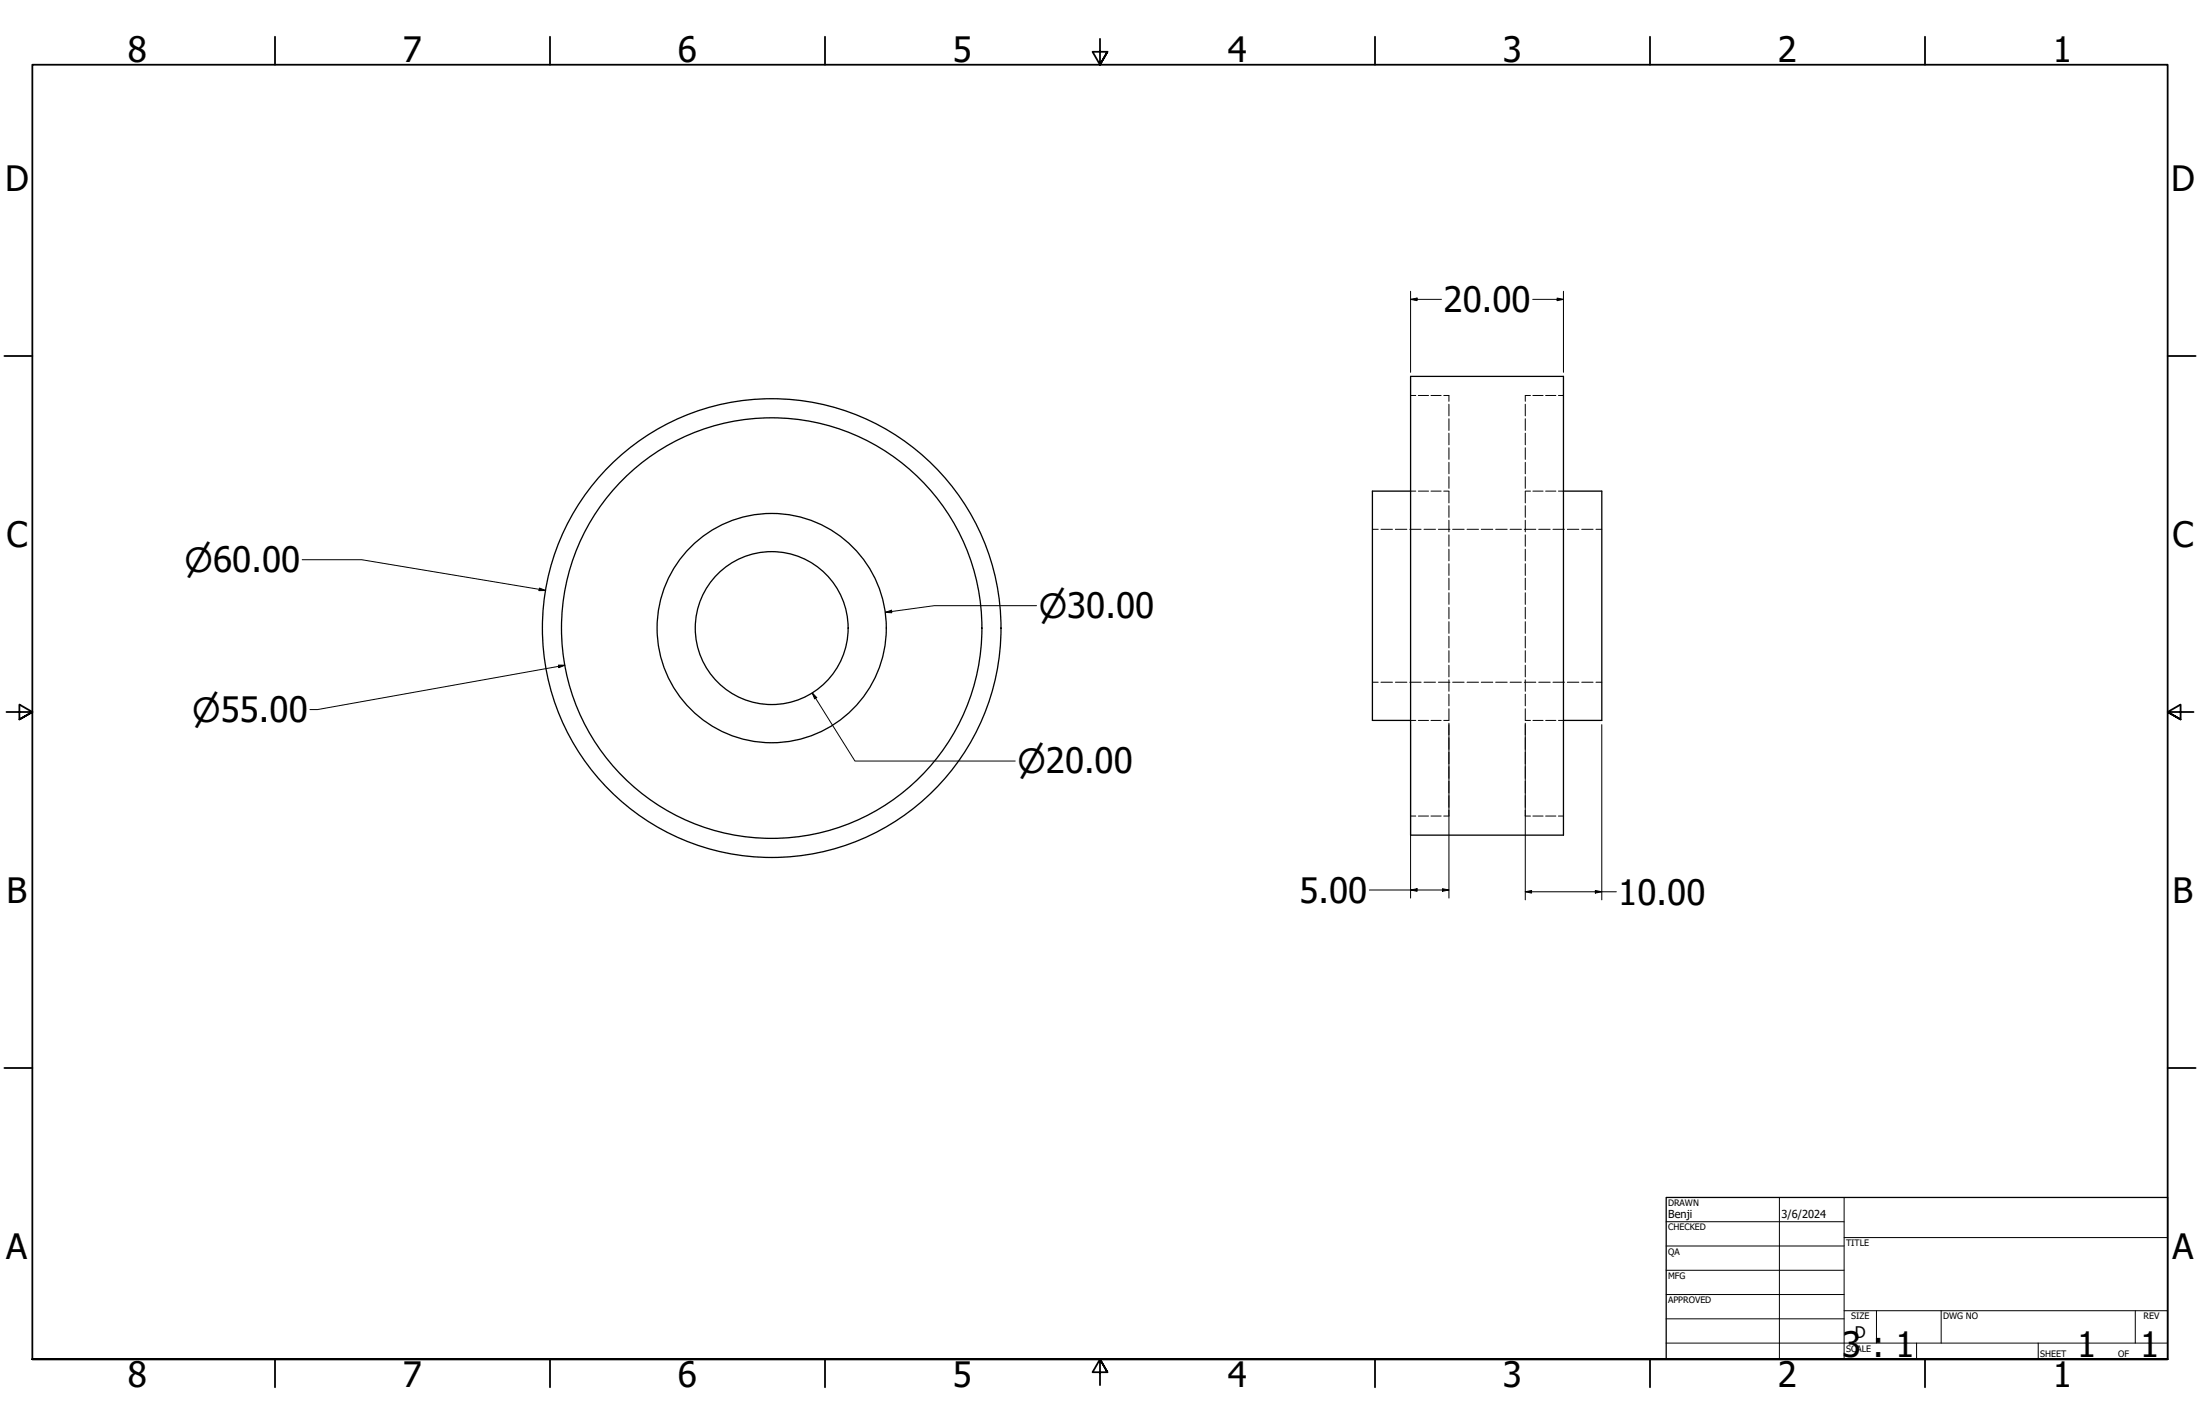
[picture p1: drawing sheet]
<svg xmlns="http://www.w3.org/2000/svg" width="864mm" height="559mm" viewBox="0 0 864 559" stroke-linecap="round" stroke-linejoin="round" font-family="sans-serif">
<!-- layer: Visible (ANSI) -->
<g fill="none" stroke="#000" stroke-width=".51">
<path d="M553.7 147.7h60v180h-60zM553.7 192.7h-15v90h15M613.7 192.7h15.1v90h-15.1"/>
<circle cx="302.9" cy="246.5" r="90"/>
<circle cx="302.9" cy="246.5" r="82.5"/>
<circle cx="302.9" cy="246.5" r="45"/>
<circle cx="302.9" cy="246.5" r="30"/>
</g>
<!-- layer: Hidden (ANSI) -->
<g fill="none" stroke="#000" stroke-width=".39">
<path d="M553.7 155.2h2.1M556.8 155.2h4M561.7 155.2h4M566.7 155.2h2.1v2.3M568.8 158.6v4.6M598.7 158.6v4.6M600.8 155.2h-2.1v2.3M601.7 155.2h4M606.7 155.2h4M611.8 155.2h1.9M568.8 164.3v4.6M568.8 170v4.6"/>
<path d="M568.8 175.7v4.6M598.7 164.3v4.6M598.7 170v4.6M598.7 175.7v4.6M553.7 192.7h2.1M556.8 192.7h4M561.7 192.7h4M566.7 192.7l2.1 .1v4.6M568.8 181.4v4.5M568.8 187.1v4.5M568.8 198.4v4.6M598.7 181.4v4.5"/>
<path d="M598.7 187.1v4.5M598.7 198.4v4.6M600.8 192.7l-2.1 .1v4.6M601.7 192.7h4M606.7 192.7h4M611.8 192.7h1.9M538.7 207.7h2.3M542.1 207.7h4.5M547.8 207.7h4.5M553.4 207.7h4.4M559 207.7h4.5M564.6 207.7h4.6"/>
<path d="M568.8 204.2v4.5M568.8 209.9v4.5M568.8 215.5v4.6M570.2 207.7h4.5M575.9 207.7h4.5M581.5 207.7h4.5M587.1 207.7h4.5M592.8 207.7h4.4M598.4 207.7h4.5M598.7 204.2v4.5M598.7 209.9v4.5M598.7 215.5v4.6"/>
<path d="M604 207.7h4.5M609.6 207.7h4.5M615.3 207.7h4.5M620.9 207.7h4.4M626.5 207.7h2.3M568.8 221.2v4.6M568.8 226.9v4.6M568.8 232.6v4.6M568.8 238.3v4.5M598.7 221.2v4.6M598.7 226.9v4.6M598.7 232.6v4.6"/>
<path d="M598.7 238.3v4.5M568.8 244v4.5M568.8 249.7v4.6M568.8 255.3v4.6M598.7 244v4.5M598.7 249.7v4.6M598.7 255.3v4.6M538.7 267.7h2.3M542.1 267.7h4.5M547.8 267.7h4.5M553.4 267.7h4.4M559 267.7h4.5"/>
<path d="M564.6 267.7h4.6M568.8 261v4.6M568.8 266.8v4.5M568.8 272.4v4.6M568.8 278.1v4.6h-2.1M570.2 267.7h4.5M575.9 267.7h4.5M581.5 267.7h4.5M587.1 267.7h4.5M592.8 267.7h4.4M598.4 267.7h4.5M598.7 261v4.6"/>
<path d="M598.7 266.8v4.5M598.7 272.4v4.6M598.7 278.1v4.6h2.1M604 267.7h4.5M609.6 267.7h4.5M615.3 267.7h4.5M620.9 267.7h4.4M626.5 267.7h2.3M553.7 282.7h2.1M556.8 282.7h4M561.7 282.7h4M568.8 283.8v4.6"/>
<path d="M568.8 289.5v4.6M568.8 295.2v4.5M598.7 283.8v4.6M598.7 289.5v4.6M598.7 295.2v4.5M601.7 282.7h4M606.7 282.7h4M611.8 282.7h1.9M568.8 300.9v4.5M568.8 306.6v4.5M568.8 312.2v4.6M568.8 317.9v2.3h-2.1"/>
<path d="M598.7 300.9v4.5M598.7 306.6v4.5M598.7 312.2v4.6M598.7 317.9v2.3h2.1M553.7 320.2h2.1M556.8 320.2h4M561.7 320.2h4M601.7 320.2h4M606.7 320.2h4M611.8 320.2h1.9"/>
</g>
<!-- layer: Border (ANSI) -->
<g fill="none" stroke="#000" stroke-width=".7">
<path d="M107.9 14.4v11M215.9 14.4v11M323.8 14.4v11M431.8 15.2v10.2l-2.9-5.1h5.8l-2.9 5.1 2.9-5.1M539.8 14.4v11M647.7 14.4v11M755.6 14.4v11M1.7 139.7h11M850.9 139.7h11M2.5 279.4h10.2l-5.1-2.9v5.8l5.1-2.9-5.1 2.9M861.1 279.4h-10.2l5.1-2.9v5.8l-5.1-2.9 5.1 2.9M1.7 419.1h11"/>
<path d="M850.9 419.1h11M12.7 533.4v-508h838.2v508h-838.2h838.2M107.9 533.4v11M215.9 533.4v11M323.8 533.4v11M434.7 538.5l-2.9-5.1 2.9 5.1h-5.8l2.9-5.1v10.2M539.8 533.4v11M647.7 533.4v11M755.6 533.4v11"/>
</g>
<!-- layer: Title (ANSI) -->
<g fill="none" stroke="#000" stroke-width=".39">
<path d="M654 479.4h69.9M698.5 469.9v63.5M723.9 469.9v63.5M654 488.9h69.9M654 498.5h69.9M723.9 485.6h127M654 508h69.9M654 517.5h69.9M723.9 514.3h127M736.6 514.3v12.7M762 514.3v12.7M838.2 514.3v12.7"/>
<path d="M654 527h196.9M752.3 527v6.4M800.1 527v6.4"/>
</g>
<path d="M654 469.9h196.9v63.5h-196.9z" fill="none" stroke="#000" stroke-width=".51"/>
<!-- layer: Dimension (ANSI) -->
<g fill="none" stroke="#000" stroke-width=".39">
<path d="M553.7 117.5l2.6-.5v1zM553.7 117.5h12.1M553.7 114.3v31.8M601.7 117.5h12M611.3 117l2.4 .5-2.4 .5zM613.7 114.3v31.8M118.6 219.6h23.4l72.2 12.1M211.8 230.8l2.4 .9-2.6 .1zM406.9 237.7h-40.2l-19.2 2.6M347.5 240.3l2.4-.8 .2 1zM219.2 261h2.5l-2.3 1zM221.7 261l-97 17.4h-3"/>
<path d="M318.8 271.9l1.8 1.8-.8 .6zM318.8 271.9l16.8 26.7h62.9M553.7 284.4v68M568.8 284.4v68M598.7 284.4v68.7M628.8 284.4v68.7M537.5 349.2h31.3M553.7 349.2l2.6-.5v1.1zM566.2 348.7l2.6 .5-2.6 .6zM598.7 349.9l2.5-.5v1.1zM598.7 349.9h35.8M626.2 349.4l2.6 .5-2.6 .6z"/>
</g>
<path d="M553.7 117.5l2.6-.5v1zM611.3 117l2.4 .5-2.4 .5zM211.8 230.8l2.4 .9-2.6 .1zM347.5 240.3l2.4-.8 .2 1zM219.2 261h2.5l-2.3 1zM318.8 271.9l1.8 1.8-.8 .6zM553.7 349.2l2.6-.5v1.1zM566.2 348.7l2.6 .5-2.6 .6zM598.7 349.9l2.5-.5v1.1zM626.2 349.4l2.6 .5-2.6 .6z" fill="#000"/>
<g font-size="13.7">
<text x="50.2" y="24.4">8</text>
<text x="158.2" y="24.4">7</text>
<text x="266.1" y="24.4">6</text>
<text x="374.1" y="24.4">5</text>
<text x="482" y="24.4">4</text>
<text x="590" y="24.4">3</text>
<text x="697.9" y="24.4">2</text>
<text x="805.9" y="24.4">1</text>
<text x="2" y="74.9">D</text>
<text x="852.2" y="74.9">D</text>
<text x="566.7" y="122.5">20.00</text>
<text x="2.5" y="214.6">C</text>
<text x="852.8" y="214.6">C</text>
<text x="2.6" y="354.3">B</text>
<text x="510.1" y="354.2">5.00</text>
<text x="635.3" y="355">10.00</text>
<text x="852.9" y="354.3">B</text>
<text x="2.5" y="494">A</text>
<text x="852.7" y="494">A</text>
<text x="723.1" y="532.4">3 : 1</text>
<text x="815.4" y="532.6">1</text>
<text x="840.1" y="532.6">1</text>
<text x="50.2" y="544.4">8</text>
<text x="158.2" y="544.4">7</text>
<text x="266.1" y="544.4">6</text>
<text x="374.1" y="544.4">5</text>
<text x="482" y="544.4">4</text>
<text x="590" y="544.4">3</text>
<text x="697.9" y="544.4">2</text>
<text x="805.9" y="544.4">1</text>
</g>
<g font-size="13.1">
<text x="72.5" y="224.5">⌀60.00</text>
<text x="407.7" y="242.5">⌀30.00</text>
<text x="75.4" y="283.3">⌀55.00</text>
<text x="399.4" y="303.5">⌀20.00</text>
</g>
<text font-size="6.3" x="728.1" y="524.9">D</text>
<g font-size="4.3">
<text x="654.8" y="477.8">Benji</text>
<text x="699.3" y="478">3/6/2024</text>
</g>
<g font-size="3.5">
<text x="654.8" y="473.2">DRAWN</text>
<text x="654.8" y="482.8">CHECKED</text>
<text x="724.7" y="488.9">TITLE</text>
<text x="654.8" y="492.3">QA</text>
<text x="654.8" y="501.8">MFG</text>
<text x="654.8" y="511.4">APPROVED</text>
<text x="726.7" y="517.7">SIZE</text>
<text x="762.8" y="517.7">DWG NO</text>
<text x="841.4" y="517.7">REV</text>
<text x="724.7" y="530.4">SCALE</text>
<text x="800.9" y="532.6">SHEET</text>
<text x="831.5" y="532.6">OF</text>
</g>
</svg>
